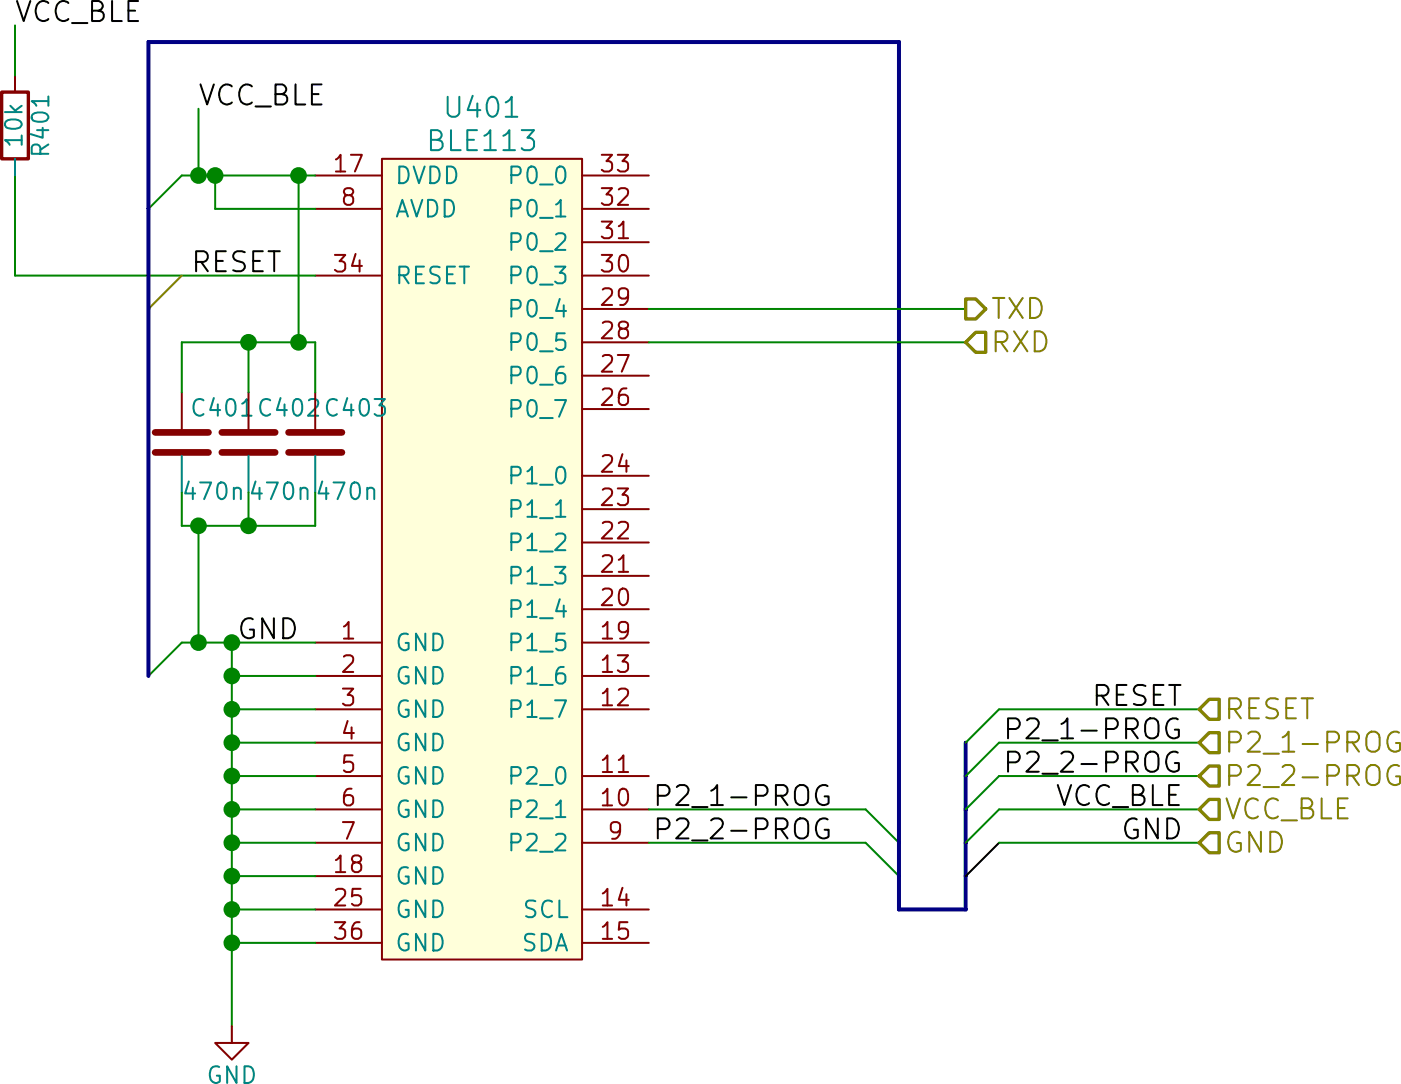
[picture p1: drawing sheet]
EESchema Schematic File Version 2
LIBS:power
LIBS:device
LIBS:transistors
LIBS:conn
LIBS:linear
LIBS:regul
LIBS:74xx
LIBS:cmos4000
LIBS:adc-dac
LIBS:memory
LIBS:xilinx
LIBS:microcontrollers
LIBS:dsp
LIBS:microchip
LIBS:analog_switches
LIBS:motorola
LIBS:texas
LIBS:intel
LIBS:audio
LIBS:interface
LIBS:digital-audio
LIBS:philips
LIBS:display
LIBS:cypress
LIBS:siliconi
LIBS:opto
LIBS:atmel
LIBS:contrib
LIBS:valves
LIBS:ac-dc
LIBS:dc-dc
LIBS:ESD_Protection
LIBS:nordicsemi
LIBS:sensors
LIBS:rfcom
LIBS:radio-cache
EELAYER 25 0
EELAYER END
$Descr A4 11693 8268
encoding utf-8
Sheet 4 5
Title "Energy harvesting sensor board with BLE radio"
Date "2015-09-08"
Rev "e6b12b6"
Comp "Aalto University / Otso Jousimaa"
Comment1 "First draft for review"
Comment2 ""
Comment3 ""
Comment4 ""
$EndDescr
$Comp
L BLE113 U401
U 1 1
P 4400 3300
F 0 "U401" H 4400 4200 60  0000 C CNN
F 1 "BLE113" H 4400 4100 60  0000 C CNN
F 2 "footprints_:BLE113" H 4400 3300 60  0001 C CNN
F 3 "" H 4400 3300 60  0000 C CNN
	1    4400 3300
	1    0    0    -1  
$EndComp
Wire Wire Line
	4900 4600 5550 4600
Wire Wire Line
	4900 4500 5550 4500
Wire Wire Line
	3000 2900 3900 2900
Entry Wire Line
	5550 4500 5650 4600
Entry Wire Line
	5550 4600 5650 4700
Wire Bus Line
	5650 2200 5650 4600
Wire Bus Line
	5650 4600 5650 4700
Wire Bus Line
	5650 4700 5650 4800
Wire Bus Line
	5650 4800 5850 4800
Wire Bus Line
	5850 4800 5850 4700
Wire Bus Line
	5850 4700 5850 4600
Wire Bus Line
	5850 4600 5850 4500
Wire Bus Line
	5850 4500 5850 4400
Wire Bus Line
	5850 4400 5850 4300
Text Label 3800 2900 2    60   ~ 0
RESET
Text Label 5450 4600 2    60   ~ 0
P2_2-PROG
Text Label 5450 4500 2    60   ~ 0
P2_1-PROG
Entry Wire Line
	5850 4700 5950 4600
Entry Wire Line
	5850 4600 5950 4500
Entry Wire Line
	5850 4500 5950 4400
Entry Wire Line
	5850 4400 5950 4300
Entry Wire Line
	5850 4300 5950 4200
Wire Wire Line
	5950 4200 6550 4200
Wire Wire Line
	5950 4300 6550 4300
Wire Wire Line
	5950 4400 6550 4400
Wire Wire Line
	5950 4500 6550 4500
Wire Wire Line
	5950 4600 6550 4600
Text HLabel 6550 4200 2    60   Input ~ 0
RESET
Text HLabel 6550 4300 2    60   Input ~ 0
P2_1-PROG
Text HLabel 6550 4400 2    60   Input ~ 0
P2_2-PROG
Text HLabel 6550 4500 2    60   Input ~ 0
VCC_BLE
Text HLabel 6550 4600 2    60   Input ~ 0
GND
Entry Wire Line
	3400 3000 3500 2900
Wire Wire Line
	3500 4000 3550 4000
Wire Wire Line
	3550 4000 3650 4000
Wire Wire Line
	3650 4000 3900 4000
Entry Wire Line
	3400 4100 3500 4000
Entry Wire Line
	3400 2700 3500 2600
Wire Wire Line
	3900 2600 3850 2600
Wire Wire Line
	3850 2600 3600 2600
Wire Wire Line
	3600 2600 3550 2600
Wire Wire Line
	3550 2600 3500 2600
Wire Bus Line
	3400 2200 3400 2700
Wire Bus Line
	3400 2700 3400 3000
Wire Bus Line
	3400 3000 3400 4100
Wire Bus Line
	3400 2200 5650 2200
Text Label 3550 2400 0    60   ~ 0
VCC_BLE
Text Label 3850 4000 2    60   ~ 0
GND
Wire Wire Line
	3900 4100 3650 4100
Wire Wire Line
	3650 4000 3650 4100
Wire Wire Line
	3650 4100 3650 4200
Wire Wire Line
	3650 4200 3650 4300
Wire Wire Line
	3650 4300 3650 4400
Wire Wire Line
	3650 4400 3650 4500
Wire Wire Line
	3650 4500 3650 4600
Wire Wire Line
	3650 4600 3650 4700
Wire Wire Line
	3650 4700 3650 4800
Wire Wire Line
	3650 4800 3650 4900
Wire Wire Line
	3650 4900 3650 5150
Connection ~ 3650 4000
Connection ~ 3650 4100
Wire Wire Line
	3900 4200 3650 4200
Connection ~ 3650 4200
Wire Wire Line
	3900 4300 3650 4300
Connection ~ 3650 4300
Wire Wire Line
	3900 4400 3650 4400
Connection ~ 3650 4400
Wire Wire Line
	3900 4500 3650 4500
Connection ~ 3650 4500
Wire Wire Line
	3900 4600 3650 4600
Connection ~ 3650 4600
Wire Wire Line
	3900 4700 3650 4700
Connection ~ 3650 4700
Wire Wire Line
	3900 4800 3650 4800
Connection ~ 3650 4800
Wire Wire Line
	3900 4900 3650 4900
Connection ~ 3650 4900
$Comp
L GND #PWR035
U 1 1
P 3650 5150
F 0 "#PWR035" H 3650 4900 50  0001 C CNN
F 1 "GND" H 3650 5000 50  0000 C CNN
F 2 "" H 3650 5150 60  0000 C CNN
F 3 "" H 3650 5150 60  0000 C CNN
	1    3650 5150
	1    0    0    -1  
$EndComp
Text Label 6500 4600 2    60   ~ 0
GND
Text Label 6500 4500 2    60   ~ 0
VCC_BLE
Text Label 6500 4400 2    60   ~ 0
P2_2-PROG
Text Label 6500 4300 2    60   ~ 0
P2_1-PROG
Text Label 6500 4200 2    60   ~ 0
RESET
Wire Wire Line
	3900 2700 3600 2700
Wire Wire Line
	3600 2700 3600 2600
Connection ~ 3600 2600
$Comp
L C C401
U 1 1
P 3500 3400
F 0 "C401" H 3525 3500 50  0000 L CNN
F 1 "470n" H 3500 3250 50  0000 L CNN
F 2 "Capacitors_SMD:C_0603" H 3538 3250 30  0001 C CNN
F 3 "" H 3500 3400 60  0000 C CNN
	1    3500 3400
	1    0    0    -1  
$EndComp
$Comp
L C C402
U 1 1
P 3700 3400
F 0 "C402" H 3725 3500 50  0000 L CNN
F 1 "470n" H 3700 3250 50  0000 L CNN
F 2 "Capacitors_SMD:C_0603" H 3738 3250 30  0001 C CNN
F 3 "" H 3700 3400 60  0000 C CNN
	1    3700 3400
	1    0    0    -1  
$EndComp
$Comp
L C C403
U 1 1
P 3900 3400
F 0 "C403" H 3925 3500 50  0000 L CNN
F 1 "470n" H 3900 3250 50  0000 L CNN
F 2 "Capacitors_SMD:C_0603" H 3938 3250 30  0001 C CNN
F 3 "" H 3900 3400 60  0000 C CNN
	1    3900 3400
	1    0    0    -1  
$EndComp
Wire Wire Line
	3850 2600 3850 3100
Wire Wire Line
	3500 3100 3700 3100
Wire Wire Line
	3700 3100 3850 3100
Wire Wire Line
	3850 3100 3900 3100
Wire Wire Line
	3900 3100 3900 3250
Connection ~ 3850 2600
Wire Wire Line
	3700 3100 3700 3250
Connection ~ 3850 3100
Wire Wire Line
	3500 3100 3500 3250
Connection ~ 3700 3100
Wire Wire Line
	3500 3550 3500 3650
Wire Wire Line
	3500 3650 3550 3650
Wire Wire Line
	3550 3650 3700 3650
Wire Wire Line
	3700 3650 3900 3650
Wire Wire Line
	3900 3650 3900 3550
Wire Wire Line
	3700 3550 3700 3650
Connection ~ 3700 3650
Wire Wire Line
	3550 3650 3550 4000
Connection ~ 3550 4000
Connection ~ 3550 3650
Wire Wire Line
	4900 3000 5850 3000
Wire Wire Line
	4900 3100 5850 3100
Text HLabel 5850 3000 2    60   Output ~ 0
TXD
Text HLabel 5850 3100 2    60   Input ~ 0
RXD
Wire Wire Line
	3000 2900 3000 2600
$Comp
L R R401
U 1 1
P 3000 2450
F 0 "R401" V 3080 2450 50  0000 C CNN
F 1 "10k" V 3000 2450 50  0000 C CNN
F 2 "Resistors_SMD:R_0603" V 2930 2450 30  0001 C CNN
F 3 "" H 3000 2450 30  0000 C CNN
	1    3000 2450
	1    0    0    -1  
$EndComp
Wire Wire Line
	3550 2600 3550 2400
Connection ~ 3550 2600
Wire Wire Line
	3000 2150 3000 2300
Text Label 3000 2150 0    60   ~ 0
VCC_BLE
$EndSCHEMATC
